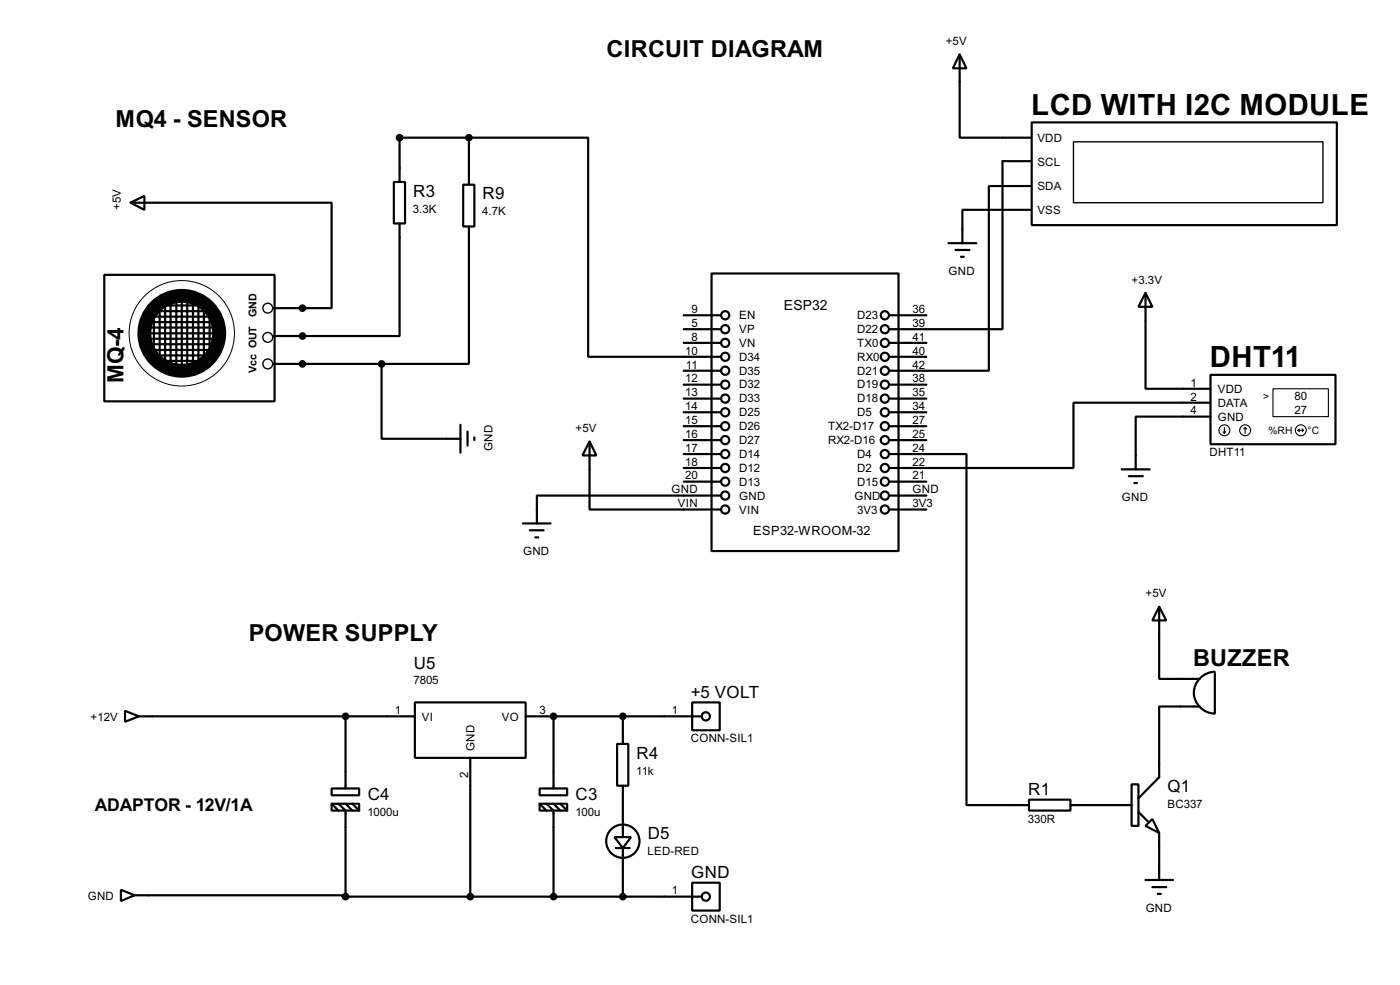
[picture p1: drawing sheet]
<svg xmlns="http://www.w3.org/2000/svg" width="256mm" height="180mm" viewBox="0 0 256 180" stroke-linecap="round" stroke-linejoin="round" font-family="sans-serif">
<g fill="none" stroke="#000" stroke-width=".4">
<path d="M175.8 10l1.3 2.5h-2.5zM175.8 10v15.2h13M23.9 37.1l2.6-1.2v2.5zM23.9 37.1h36.9v19.3h-10.7M72.2 33.3h2v7.6h-2zM84.9 33.8h2v7.7h-2zM85.9 25.2h21.9v40.1h24.3M85.9 25.2h-12.7v8.1M85.9 25.2v8.6M188.8 38.4h-12.5v6.1M188.8 29.5h-5.1v30.8h-20.8M188.8 34.1h-7.6v33.8h-18.3"/>
<path d="M189 22.4h55.9v18.8h-55.9zM19.1 50.3h31.2v23.2h-31.2zM27.2 60h12.2M27.5 59h11.7M28 58h10.7M28.2 57.2v8.1M29.3 57h8.6M29.3 56.4v10.5M29.8 55.9h7.1M30.3 55.4v11.5M31.3 55.4v12.2M32.3 54.7v12.4"/>
<path d="M33.3 54.4v12.7M34.3 54.7v12.4M35.4 55.2v11.7M36.4 54.9v11.4M37.4 56.2v9.6M38.4 57.5v7.6M73.2 40.9v20.6h-23.1M85.9 41.5v25.1h-16M125.3 57.7h6.8M130.4 50.1h34.2v50.8h-34.2zM162.9 57.7h6.8M173.8 44.5h5.1"/>
<path d="M175.1 45.8h2.5M176.1 47h.5M209.9 53.6l1.2 2.6h-2.5zM209.9 53.6v17.6h11.9M27.2 61h12.2M27.2 62h12.2M27.2 63h12M28 64.1h10.7M28.5 65.1h9.4M30 66.1h5.9M50.1 66.6h19.8M69.9 66.6v13.7h14.5"/>
<path d="M84.4 77.8v5.1M85.7 79v2.6M125.3 60.3h6.8M125.3 62.8h6.8M125.3 67.9h6.8M125.3 70.4h6.8M125.3 73h6.8M125.3 75.5h6.8M125.3 78h6.8M162.9 62.8h6.8M162.9 65.3h6.8M162.9 70.4h6.8"/>
<path d="M162.9 73h6.8M162.9 75.5h6.8M162.9 78h6.8M221.8 68.6h22.9v12.7h-22.9zM221.8 76.3h-13.7v9.6M221.8 73.7h-25.1v12h-33.8M86.9 80.1v.5M95.8 95.8h5.1M97.1 97.1h2.5M98.1 98.4h.5M108 80.8l1.3 2.6h-2.6zM108 80.8v12.5h24.1"/>
<path d="M125.3 80.6h6.8M125.3 83.1h6.8M125.3 85.7h6.8M125.3 88.2h6.8M132.1 90.7h-33.7v5.1M162.9 83.1h14.2v64.3h11.4M162.9 80.6h6.8M162.9 88.2h6.8M162.9 90.7h6.8M162.9 93.3h6.8M205.5 85.9h5.1M206.8 87.2h2.6"/>
<path d="M207.8 88.4h.5M212.4 111.1l1.3 2.5h-2.6zM212.4 111.1v13.2h7.4M22.9 130.1l2.6 1-2.6 1zM25.5 131.1h50.5M63.3 131.1v13.2M76 128.6h20.3v10.1h-20.3zM86.2 138.7v25.4M96.3 131.1h32.3M101.4 131.1v13.2M113.1 136.2h2v7.6h-2zM114.1 131.1v5.1"/>
<path d="M126.8 128.6h5.1v5.1h-5.1zM219.8 129.3h-7.4v13l-3.8 3.8M219.9 124.1a3.8 3.8 0 0 1 2.7-1.1v7.6a3.8 3.8 0 0 1-3.6-2.3 3.8 3.8 0 0 1 .9-4.2zM60.8 144.3h5v1.3h-5zM60.8 147.1h5v1.3h-5zM60.8 147.1l1.2 1.3M62 147.1l1.3 1.3v15.7M63.3 147.1l1.3 1.3M64.6 147.1l1.2 1.3M98.9 144.3h5v1.3h-5zM98.9 147.1h5v1.3h-5zM98.9 147.1l1.2 1.3"/>
<path d="M100.1 147.1l1.3 1.3v15.7M101.4 147.1l1.3 1.3M102.7 147.1l1.2 1.3M112.6 153.2h3l-1.5 2zM112.8 155.2h2.6M114.1 143.8v9.4M114.1 155.2v8.9M188.5 146.4h7.6v2h-7.6zM196.1 147.4h11.2M207.3 143.6h1.3v7.6h-1.3zM208.6 148.6l1.8 1.8M209.9 151.2l1.2-1.3 1.3 2.6z"/>
<path d="M212.4 152.5v8.6M22.2 162.9l2.5 1-2.5 1zM24.7 163.9h38.1v.2h.5M63.3 164.1h65.3M126.8 161.6h5.1v5.1h-5.1zM209.9 161.1h5M211.1 162.4h2.6M212.1 163.6h.6"/>
<circle cx="132.8" cy="57.7" r=".75"/>
<circle cx="162.1" cy="57.7" r=".75"/>
<circle cx="132.8" cy="70.4" r=".75"/>
<circle cx="132.8" cy="60.3" r=".75"/>
<circle cx="132.8" cy="62.8" r=".75"/>
<circle cx="132.8" cy="67.9" r=".75"/>
<circle cx="132.8" cy="73" r=".75"/>
<circle cx="132.8" cy="75.5" r=".75"/>
<circle cx="132.8" cy="78" r=".75"/>
<circle cx="132.8" cy="65.3" r=".75"/>
<circle cx="162.1" cy="78" r=".75"/>
<circle cx="162.1" cy="67.9" r=".75"/>
<circle cx="162.1" cy="75.5" r=".75"/>
<circle cx="162.1" cy="60.3" r=".75"/>
<circle cx="162.1" cy="65.3" r=".75"/>
<circle cx="162.1" cy="62.8" r=".75"/>
<circle cx="162.1" cy="70.4" r=".75"/>
<circle cx="162.1" cy="73" r=".75"/>
<circle cx="132.8" cy="83.1" r=".75"/>
<circle cx="132.8" cy="85.7" r=".75"/>
<circle cx="132.8" cy="90.7" r=".75"/>
<circle cx="132.8" cy="93.3" r=".75"/>
<circle cx="132.8" cy="80.6" r=".75"/>
<circle cx="132.8" cy="88.2" r=".75"/>
<circle cx="162.1" cy="80.6" r=".75"/>
<circle cx="162.1" cy="90.7" r=".75"/>
<circle cx="162.1" cy="88.2" r=".75"/>
<circle cx="162.1" cy="93.3" r=".75"/>
<circle cx="162.1" cy="85.7" r=".75"/>
<circle cx="162.1" cy="83.1" r=".75"/>
<circle cx="129.3" cy="131.1" r=".75"/>
<circle cx="114.1" cy="154" r="3.1"/>
<circle cx="129.3" cy="164.1" r=".75"/>
</g>
<circle cx="101.4" cy="131.1" r=".2" fill="#000"/>
<g fill="none" stroke="#000" stroke-width=".25">
<path d="M196.7 26h45.7v11.1h-45.7z"/>
<circle cx="49" cy="56.4" r=".9"/>
<circle cx="49" cy="61.8" r=".9"/>
<circle cx="49" cy="66.6" r=".9"/>
</g>
<g fill="#000" stroke="#000" stroke-width=".4">
<circle cx="73.2" cy="25.2" r=".5"/>
<circle cx="85.9" cy="25.2" r=".5"/>
<circle cx="55.4" cy="56.4" r=".5"/>
<circle cx="55.4" cy="61.5" r=".5"/>
<circle cx="55.4" cy="66.6" r=".5"/>
<circle cx="69.9" cy="66.6" r=".5"/>
<circle cx="63.3" cy="131.1" r=".5"/>
<circle cx="101.4" cy="131.1" r=".5"/>
<circle cx="114.1" cy="131.1" r=".5"/>
<circle cx="63.3" cy="164.1" r=".5"/>
<circle cx="86.1" cy="164.1" r=".5"/>
<circle cx="101.4" cy="164.1" r=".5"/>
<circle cx="114.1" cy="164.1" r=".5"/>
</g>
<g fill="none" stroke="#000" stroke-width=".2">
<path d="M224.1 79l.2 .3M224.3 78.3v1M224.6 79l-.3 .3M228.1 78.3l-.2 .2M228.1 78.3l.3 .2M228.1 78.3v1M233.2 71.2h10.2v5.1h-10.2zM237.8 78.8h1M237.8 78.8l.3 .2M238.1 78.5l-.3 .3M238.6 78.5l.2 .3M238.8 78.8l-.2 .2"/>
<circle cx="224.3" cy="78.8" r="1"/>
<circle cx="228.1" cy="78.8" r="1"/>
<circle cx="238.3" cy="78.8" r="1"/>
</g>
<circle cx="33.3" cy="61" r="9.7" fill="none" stroke="#000" stroke-width=".18"/>
<circle cx="33.3" cy="61" r="6.9" fill="none" stroke="#000" stroke-width="2.6"/>
<g font-size="6">
<text x="188.9" y="21">LCD WITH I2C MODULE</text>
<text x="221.6" y="67.3">DHT11</text>
</g>
<g font-size="4.8">
<text x="111.1" y="10.4">CIRCUIT DIAGRAM</text>
<text x="21.2" y="23.3">MQ4 - SENSOR</text>
<text x="45.6" y="117.3">POWER SUPPLY</text>
<text x="218.6" y="121.9">BUZZER</text>
</g>
<text font-size="4.6" x="22.6" y="70.1" transform="rotate(-90 22.6 70.1)">MQ-4</text>
<text font-size="3.6" x="17.4" y="148.5">ADAPTOR - 12V/1A</text>
<g font-size="3.5">
<text x="75.7" y="36">R3</text>
<text x="88.4" y="36.5">R9</text>
<text x="75.8" y="122.4">U5</text>
<text x="126.6" y="127.8">+5 VOLT</text>
<text x="116.6" y="138.9">R4</text>
<text x="67.4" y="146.5">C4</text>
<text x="105.5" y="146.5">C3</text>
<text x="188.4" y="145.6">R1</text>
<text x="213.9" y="145">Q1</text>
<text x="118.7" y="153.6">D5</text>
<text x="126.6" y="160.8">GND</text>
</g>
<text font-size="2.9" x="143.6" y="56.8">ESP32</text>
<text font-size="2.6" x="138" y="98">ESP32-WROOM-32</text>
<g font-size="2.4">
<text x="173.3" y="8.2">+5V</text>
<text x="190" y="26">VDD</text>
<text x="190" y="34.9">SDA</text>
<text x="190" y="30.3">SCL</text>
<text x="22.2" y="38.4" transform="rotate(-90 22.2 38.4)">+5V</text>
<text x="75.7" y="38.9">3.3K</text>
<text x="88.4" y="39.4">4.7K</text>
<text x="190" y="39.2">VSS</text>
<text x="173.8" y="50.4">GND</text>
<text x="207.3" y="51.9">+3.3V</text>
<text x="126.7" y="57.3">9</text>
<text x="126.7" y="59.9">5</text>
<text x="135.4" y="58.4">EN</text>
<text x="157" y="58.4">D23</text>
<text x="167.2" y="57.3">36</text>
<text x="167.2" y="59.9">39</text>
<text x="125.5" y="64.9">10</text>
<text x="126.7" y="62.4">8</text>
<text x="135.4" y="61">VP</text>
<text x="135.4" y="63.5">VN</text>
<text x="157" y="61">D22</text>
<text x="157" y="63.5">TX0</text>
<text x="167.2" y="62.4">41</text>
<text x="167.2" y="64.9">40</text>
<text x="125.5" y="70">12</text>
<text x="125.7" y="67.4">11</text>
<text x="135.4" y="66.1">D34</text>
<text x="135.4" y="68.6">D35</text>
<text x="135.4" y="71.1">D32</text>
<text x="157" y="66.1">RX0</text>
<text x="157" y="68.6">D21</text>
<text x="157" y="71.1">D19</text>
<text x="167.2" y="67.4">42</text>
<text x="167.2" y="70">38</text>
<text x="218.1" y="70.8">1</text>
<text x="223.1" y="72">VDD</text>
<text x="125.5" y="72.6">13</text>
<text x="125.5" y="75.1">14</text>
<text x="125.5" y="77.6">15</text>
<text x="135.4" y="73.7">D33</text>
<text x="135.4" y="76.2">D25</text>
<text x="157" y="73.7">D18</text>
<text x="157" y="76.2">D5</text>
<text x="167.2" y="72.6">35</text>
<text x="167.2" y="75.1">34</text>
<text x="167.2" y="77.6">27</text>
<text x="218.1" y="73.3">2</text>
<text x="218.1" y="75.8">4</text>
<text x="223.1" y="74.5">DATA</text>
<text x="223.1" y="77.1">GND</text>
<text x="237.2" y="73.2">80</text>
<text x="237.2" y="75.8">27</text>
<text x="90.3" y="82.5" transform="rotate(-90 90.3 82.5)">GND</text>
<text x="105.5" y="79">+5V</text>
<text x="125.5" y="80.2">16</text>
<text x="125.5" y="82.7">17</text>
<text x="135.4" y="78.8">D26</text>
<text x="135.4" y="81.3">D27</text>
<text x="135.4" y="83.8">D14</text>
<text x="151.7" y="78.8">TX2-D17</text>
<text x="151.7" y="81.3">RX2-D16</text>
<text x="157" y="83.8">D4</text>
<text x="167.2" y="80.2">25</text>
<text x="167.2" y="82.7">24</text>
<text x="221.6" y="83.5">DHT11</text>
<text x="125.5" y="85.3">18</text>
<text x="125.5" y="87.8">20</text>
<text x="135.4" y="86.4">D12</text>
<text x="135.4" y="88.9">D13</text>
<text x="157" y="86.4">D2</text>
<text x="157" y="88.9">D15</text>
<text x="167.2" y="85.3">22</text>
<text x="167.2" y="87.8">21</text>
<text x="123" y="90.3">GND</text>
<text x="124.2" y="92.9">VIN</text>
<text x="135.4" y="91.5">GND</text>
<text x="135.4" y="94">VIN</text>
<text x="156.5" y="91.5">GND</text>
<text x="157" y="94">3V3</text>
<text x="167.2" y="92.9">3V3</text>
<text x="167.2" y="90.3">GND</text>
<text x="205.5" y="91.8">GND</text>
<text x="95.8" y="101.7">GND</text>
<text x="209.9" y="109.3">+5V</text>
<text x="75.8" y="125.3">7805</text>
<text x="16.6" y="131.9">+12V</text>
<text x="72.3" y="130.7">1</text>
<text x="77.3" y="131.9">VI</text>
<text x="91.9" y="131.9">VO</text>
<text x="98.9" y="130.7">3</text>
<text x="123.1" y="130.7">1</text>
<text x="87" y="137.4" transform="rotate(-90 87 137.4)">GND</text>
<text x="126.6" y="135.9">CONN-SIL1</text>
<text x="85.8" y="142.4" transform="rotate(-90 85.8 142.4)">2</text>
<text x="116.6" y="141.8">11k</text>
<text x="67.3" y="149.4">1000u</text>
<text x="105.4" y="149.4">100u</text>
<text x="213.9" y="147.9">BC337</text>
<text x="188.3" y="150.6">330R</text>
<text x="118.6" y="156.5">LED-RED</text>
<text x="16.1" y="164.7">GND</text>
<text x="123.1" y="163.7">1</text>
<text x="209.9" y="167">GND</text>
<text x="126.6" y="168.9">CONN-SIL1</text>
</g>
<g font-size="2.2">
<text x="47" y="58" transform="rotate(-90 47 58)">GND</text>
<text x="47" y="68.3" transform="rotate(-90 47 68.3)">Vcc OUT</text>
</g>
<g font-size="2.1">
<text x="231.4" y="73.2">&gt;</text>
<text x="232.4" y="79.5">%RH</text>
<text x="239.6" y="79.5">°C</text>
</g>
</svg>
